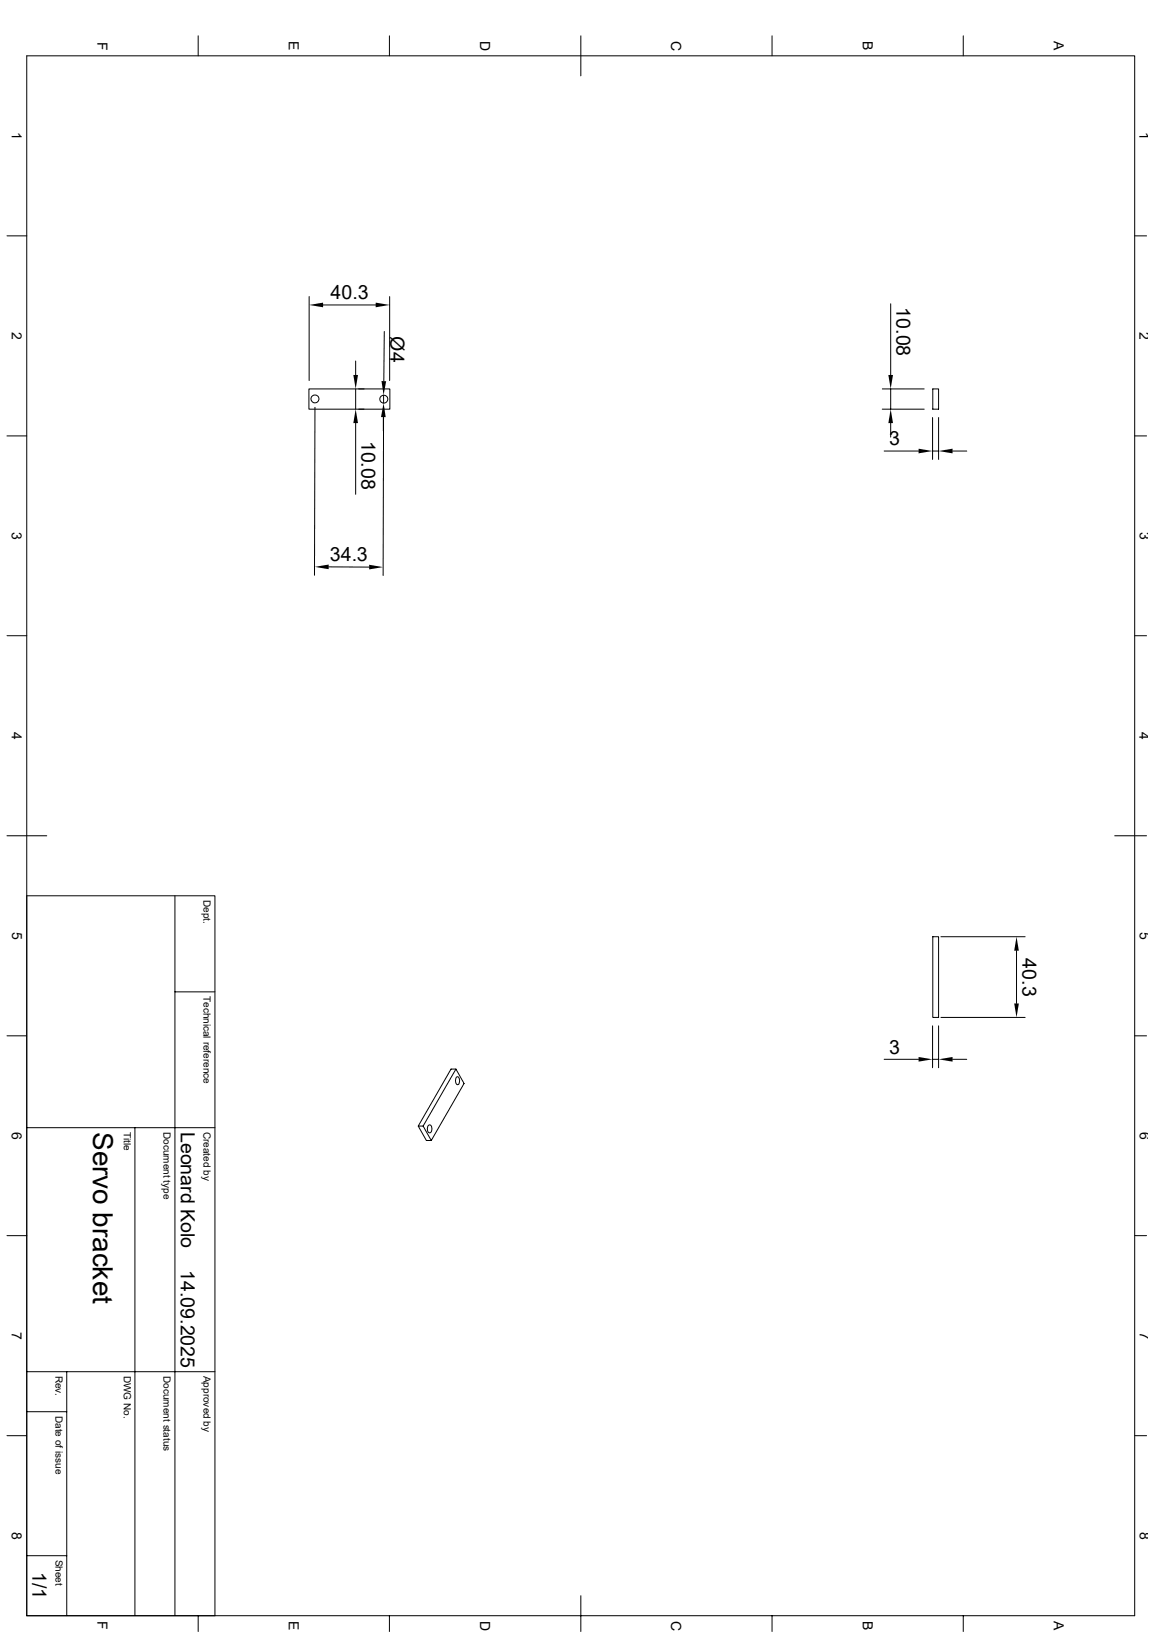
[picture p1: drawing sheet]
<svg xmlns="http://www.w3.org/2000/svg" width="210mm" height="297mm" viewBox="0 0 210 297" stroke-linecap="round" stroke-linejoin="round" font-family="sans-serif">
<g fill="none" stroke="#000" stroke-width=".18">
<path d="M4.9 10.2h201.6v283.8h-201.6zM36.1 6.5v3.7M70.9 6.5v3.7M105.7 6.5v7.3M140.5 6.5v3.7M175.3 6.5v3.7M1.3 42.9h3.6M56.3 54v15.3M58.8 55.5h9.6M70.9 54v15.3M162.1 55.3v12.9M206.5 42.9h2.2"/>
<path d="M1.3 79.3h3.6M56.2 70.8h14.8v3.7h-14.8zM57.3 74.1l-.1 30.6M64.7 65.7v2.5M64.7 70.8v3.7M64.7 77v13M65.3 74.5h1M65.3 70.8h1M69.8 74.2l-.1 30.5M69.8 71.9v1.5M69.9 60.3l-.1 9M160.6 74.5h7.6"/>
<path d="M160.6 70.8h7.6M162.1 70.8v3.7M162.1 77v2.5M169.7 76v7.6M169.8 70.8h1v3.7h-1zM170.8 76v7.6M206.5 79.3h2.2M160.9 82.1h6.3M169.7 82.1h1.1M173.4 82.1h2.5M1.3 115.7h3.6M59.8 103.2h7.4"/>
<path d="M206.5 115.7h2.2M1.3 152.1h7.2M202.9 152.1h5.8M4.9 163h34.2v131M31.8 163v131M169.8 170.5h1v14.7h-1zM171.2 170.5h15.4M185 173v9.6M1.3 188.5h3.6M31.8 180.5h7.3M83 194.6l-6 10.3M83.1 196h.1a.87 .87 0 0 1 .2 1.4 .9 .9 0 0 1-.3-1.4z"/>
<path d="M160.9 192.8h6.3M169.7 186.7v7.6M169.7 192.8h1.1M170.8 186.7v7.6M171.2 185.2h15.4M173.4 192.8h2.5M206.5 188.5h2.2M4.9 205.2h34.2M24.6 205.2v88.8M76.1 204.9l1.5 2.7h.9l6-10.4-1.5-2.6h-.9l-6 10.3h.9l1.5 2.7M78 204.8l.1-.1a.76 .76 0 0 1 .5 .7 .76 .76 0 0 1-.5 .8l-.2-.3-.1-.5zM1.3 224.9h3.6"/>
<path d="M206.5 224.9h2.2M4.9 256.9h7.2M4.9 249.6h34.2M12.1 249.6v44.4M1.3 261.3h3.6M206.5 261.3h2.2M4.9 283.1h7.2M36.1 294v2.9M70.9 294v2.9M105.7 290.4v6.5M140.5 294v2.9M175.3 294v2.9"/>
<circle cx="57.3" cy="72.6" r=".73"/>
<circle cx="69.8" cy="72.6" r=".73"/>
</g>
<g fill="#000">
<path d="M56.3 55.5l2.5-.4v.8zM68.4 55.1l2.5 .4-2.5 .4zM64.3 68.2h.9l-.5 2.6zM64.7 74.5l.5 2.5h-.9zM69.8 73.4l.4 2.5h-.9zM69.4 69.3l.9 .1-.5 2.5zM162.1 74.5l.4 2.5h-.8zM161.7 68.2h.8l-.4 2.6zM167.2 81.7l2.5 .4-2.5 .4zM170.8 82.1l2.6-.4v.8zM57.3 103.2l2.5-.5v.9zM67.2 102.8l2.5 .4-2.5 .4z"/>
<path d="M185 170.5l.4 2.5h-.8zM167.2 192.4l2.5 .4-2.5 .4zM170.8 192.8l2.6-.4v.8zM184.6 182.6h.8l-.4 2.6z"/>
</g>
<text font-size="5.1" x="16.9" y="206" transform="rotate(90 16.9 206)">Servo bracket</text>
<g font-size="3.6">
<text x="60.2" y="54.4">40.3</text>
<text x="163.2" y="55.9" transform="rotate(90 163.2 55.9)">10.08</text>
<text x="71.1" y="61.2" transform="rotate(91 71.1 61.2)">Ø4</text>
<text x="65.8" y="80.2" transform="rotate(90 65.8 80.2)">10.08</text>
<text x="161.8" y="81">3</text>
<text x="60" y="102.1">34.3</text>
<text x="186.1" y="174.4" transform="rotate(90 186.1 174.4)">40.3</text>
<text x="161.8" y="191.7">3</text>
<text x="32.9" y="206" transform="rotate(90 32.9 206)">Leonard Kolo</text>
<text x="32.9" y="231.1" transform="rotate(90 32.9 231.1)">14.09.2025</text>
<text x="5.9" y="286.1" transform="rotate(90 5.9 286.1)">1/1</text>
</g>
<g font-size="2.5">
<text x="17.7" y="7.6" transform="rotate(90 17.7 7.6)">F</text>
<text x="52.6" y="7.5" transform="rotate(90 52.6 7.5)">E</text>
<text x="87.4" y="7.5" transform="rotate(90 87.4 7.5)">D</text>
<text x="122.2" y="7.5" transform="rotate(90 122.2 7.5)">C</text>
<text x="157" y="7.5" transform="rotate(90 157 7.5)">B</text>
<text x="191.8" y="7.5" transform="rotate(90 191.8 7.5)">A</text>
<text x="2.2" y="24" transform="rotate(90 2.2 24)">1</text>
<text x="207.4" y="24" transform="rotate(90 207.4 24)">1</text>
<text x="2.2" y="60.4" transform="rotate(90 2.2 60.4)">2</text>
<text x="207.4" y="60.4" transform="rotate(90 207.4 60.4)">2</text>
<text x="2.2" y="96.8" transform="rotate(90 2.2 96.8)">3</text>
<text x="207.4" y="96.8" transform="rotate(90 207.4 96.8)">3</text>
<text x="2.2" y="133.2" transform="rotate(90 2.2 133.2)">4</text>
<text x="207.4" y="133.2" transform="rotate(90 207.4 133.2)">4</text>
<text x="2.2" y="169.6" transform="rotate(90 2.2 169.6)">5</text>
<text x="207.4" y="169.6" transform="rotate(90 207.4 169.6)">5</text>
<text x="2.2" y="206" transform="rotate(90 2.2 206)">6</text>
<text x="207.4" y="206" transform="rotate(90 207.4 206)">6</text>
<text x="2.2" y="242.4" transform="rotate(90 2.2 242.4)">7</text>
<text x="207.4" y="242.4" transform="rotate(90 207.4 242.4)">7</text>
<text x="2.2" y="278.8" transform="rotate(90 2.2 278.8)">8</text>
<text x="207.4" y="278.8" transform="rotate(90 207.4 278.8)">8</text>
<text x="17.7" y="295.1" transform="rotate(90 17.7 295.1)">F</text>
<text x="52.6" y="295" transform="rotate(90 52.6 295)">E</text>
<text x="87.4" y="294.9" transform="rotate(90 87.4 294.9)">D</text>
<text x="122.2" y="294.9" transform="rotate(90 122.2 294.9)">C</text>
<text x="157" y="295" transform="rotate(90 157 295)">B</text>
<text x="191.8" y="295" transform="rotate(90 191.8 295)">A</text>
</g>
<g font-size="1.8">
<text x="37" y="163.7" transform="rotate(90 37 163.7)">Dept.</text>
<text x="37" y="181.2" transform="rotate(90 37 181.2)">Technical reference</text>
<text x="22.5" y="206" transform="rotate(90 22.5 206)">Title</text>
<text x="29.8" y="206" transform="rotate(90 29.8 206)">Document type</text>
<text x="37" y="206" transform="rotate(90 37 206)">Created by</text>
<text x="10.1" y="250.4" transform="rotate(90 10.1 250.4)">Rev.</text>
<text x="22.5" y="250.4" transform="rotate(90 22.5 250.4)">DWG No.</text>
<text x="29.8" y="250.4" transform="rotate(90 29.8 250.4)">Document status</text>
<text x="37" y="250.4" transform="rotate(90 37 250.4)">Approved by</text>
<text x="10.1" y="257.6" transform="rotate(90 10.1 257.6)">Date of issue</text>
<text x="10.1" y="283.9" transform="rotate(90 10.1 283.9)">Sheet</text>
</g>
</svg>
